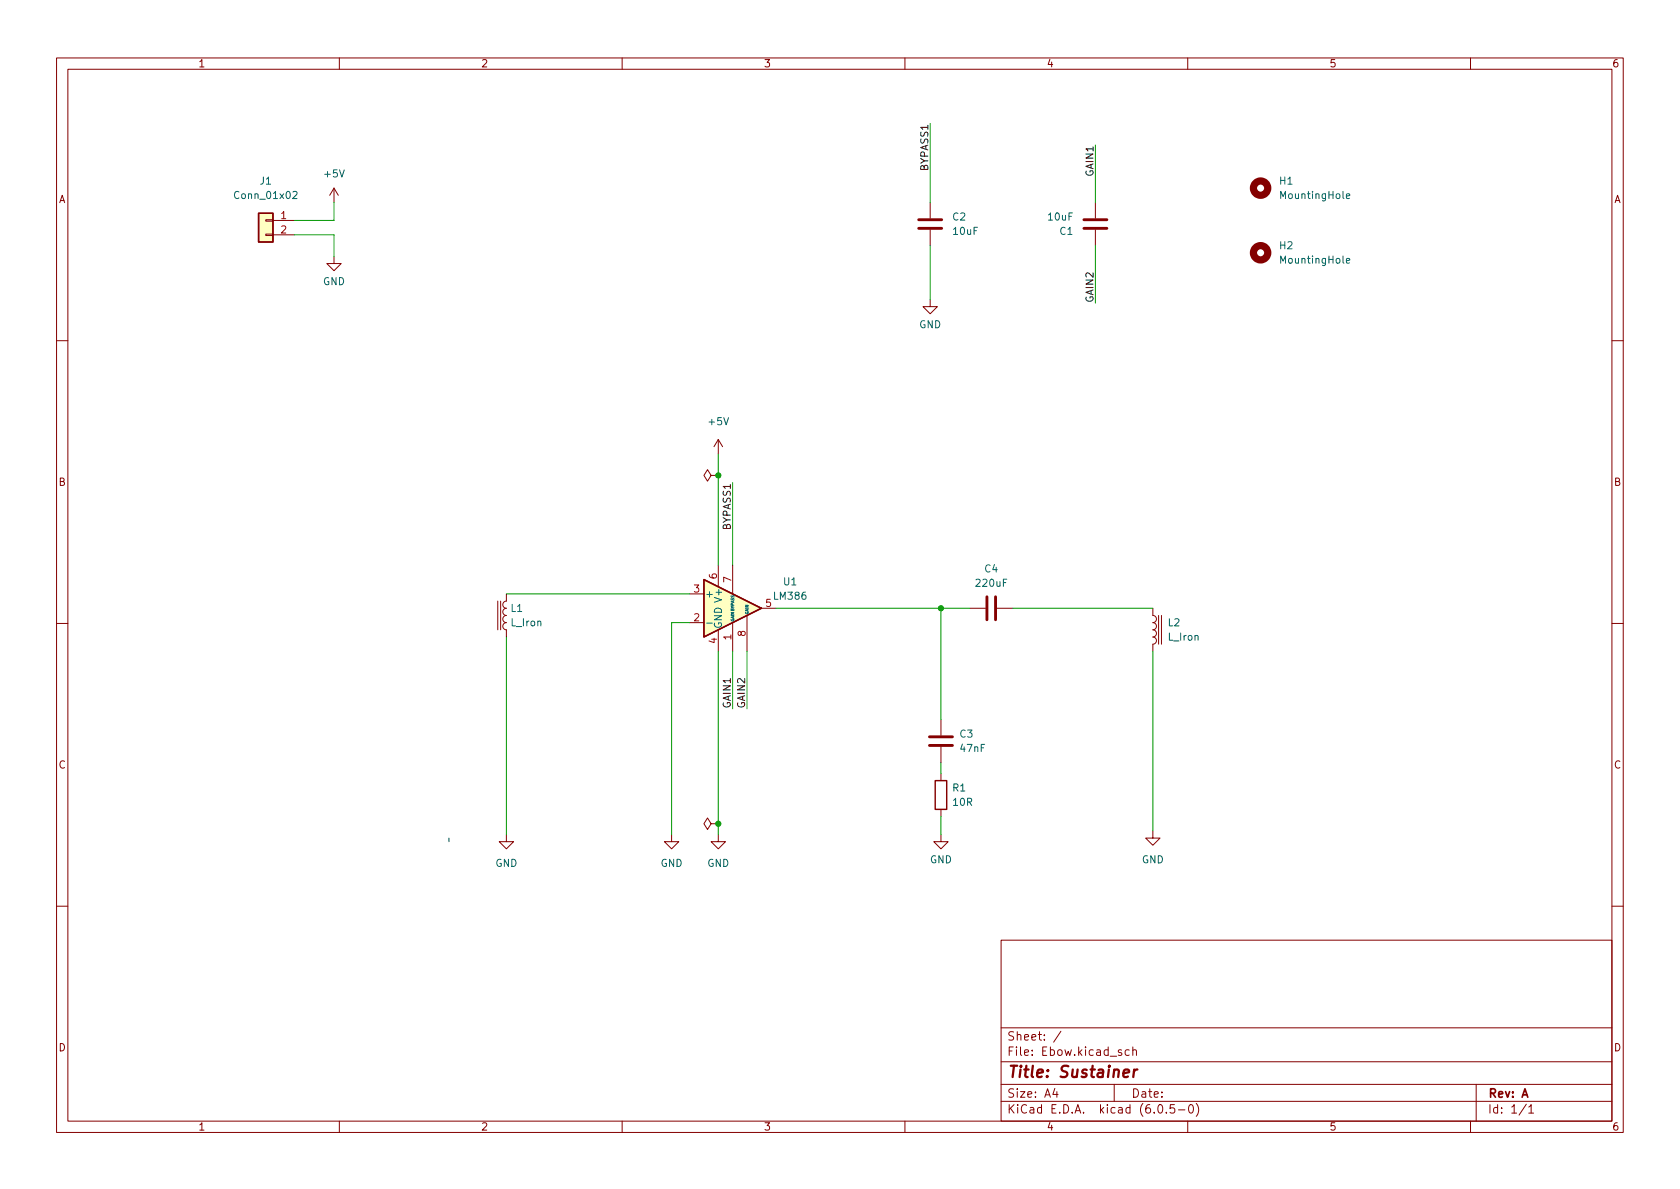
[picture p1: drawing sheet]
<svg xmlns="http://www.w3.org/2000/svg" width="297mm" height="210mm" viewBox="0 0 297 210" stroke-linecap="round" stroke-linejoin="round" font-family="sans-serif">
<g fill="none" stroke="#840000" stroke-width=".18">
<path d="M10 10.2h277v190.1h-277zM12 12.2h273v186.1h-273zM60 10.2v2M110 10.2v2M160 10.2v2M210 10.2v2M260 10.2v2M47 38.9h1.3v.2h-1.3zM48.3 39h3.8M59.1 33.3l-.8 1.2M59.1 33.3v2.5M59.1 33.3l.7 1.2"/>
<path d="M164.5 35.8v2.8M193.7 35.8v2.8M47 41.4h1.3v.3h-1.3zM48.3 41.5h3.8M59.1 45.3v1.3h1.2l-1.2 1.3-1.3-1.3h1.3M164.5 53v1.2h1.2l-1.2 1.3-1.3-1.3h1.3M164.5 40.6v2.8M193.7 40.6v2.8M10 60.2h2M127 77.7v2.6M127 77.7l-.8 1.3M127 77.7l.8 1.3"/>
<path d="M285 60.2h2M125.7 84.1l-.6-1-.6 1 .6 1 .6-1h1.3M127 84.1h.1M127 99.9v3.9M129.5 99.9v5.1M10 110.2h2M88 106.3v5.1M88.5 106.3v5.1M89.5 105v1.3a.64 .64 0 0 0-.6 .6 .64 .64 0 0 0 .6 .7 .64 .64 0 0 0-.6 .6 .64 .64 0 0 0 .6 .6 .64 .64 0 0 0-.6 .7 .64 .64 0 0 0 .6 .6 .64 .64 0 0 0-.6 .6 .64 .64 0 0 0 .6 .7v1.2M121.9 110.1h2.6M121.9 105h2.6M127 111.4v3.8"/>
<path d="M129.5 110.1v5.1M132.1 108.8v6.4M134.6 107.6h2.6M171.4 107.6h2.8M176.3 107.6h2.8M203.8 107.6v1.2a.64 .64 0 0 1 .7 .7 .64 .64 0 0 1-.7 .6 .64 .64 0 0 1 .7 .6 .64 .64 0 0 1-.7 .7 .64 .64 0 0 1 .7 .6 .64 .64 0 0 1-.7 .6 .64 .64 0 0 1 .7 .7 .64 .64 0 0 1-.7 .6v1.3M204.9 108.8v5.1M205.4 108.8v5.1M285 110.2h2M166.4 127.2v2.8M166.4 132.1v2.8M166.4 136.8v1.2"/>
<path d="M89.5 147.6v1.2h1.3l-1.3 1.3-1.2-1.3h1.2M118.7 147.6v1.2h1.3l-1.3 1.3-1.2-1.3h1.2M125.7 145.7l-.6-1.1-.6 1.1 .6 1 .6-1h1.3M127 147.6v1.2h1.3l-1.3 1.3-1.3-1.3h1.3M127 145.7h.1M166.4 147.6v1.2h1.2l-1.2 1.3-1.3-1.3h1.3M166.4 143.1v1.3M203.8 146.9v1.3h1.3l-1.3 1.3-1.2-1.3h1.2M10 160.2h2M177 166.3h108v32h-108zM285 160.2h2M60 198.3v2"/>
<path d="M110 198.3v2M160 198.3v2M177 194.8h108M177 191.8h108M177 187.8h108M177 181.8h108M186.5 192.5l-.4 1h1M186.9 193v1M187.6 182.4l-1.3 1.9M197 191.8v3M198.3 185.7l-.4-.1-.2 .2 .1 .3 .5 .1v.4h-.6M199.6 185.7l-.4-.1-.3 .3v.4l.2 .3h.5"/>
<path d="M200.3 185.8l.2-.2 .4 .1v.9M200.3 185.1v1.5M204.9 195.4l.2-.1a.81 .81 0 0 1 .6 .7 .81 .81 0 0 1-.3 .8h-.2a.81 .81 0 0 1-.6-.6 .81 .81 0 0 1 .3-.8zM206.2 196.7v.1M207.6 195.3h-.7v.7l.2-.1 .5 .1 .1 .2-.1 .5-.2 .1-.5-.1M208.4 196.3h1.1M210 198.3v2M210.4 195.4l.1-.1a.81 .81 0 0 1 .6 .7 .81 .81 0 0 1-.3 .8h-.2a.81 .81 0 0 1-.5-.6 .81 .81 0 0 1 .3-.8zM211.5 195.1a1.72 1.72 0 0 1 0 2.3M260 198.3v2M261 191.8v6.5M269.9 195.3l-1.3 1.9"/>
<path d="M270.3 195.8l.4-.5v1.5M270.3 196.8h.9"/>
</g>
<path d="M198.6 189.8l1-.2v-.4l-.2-.1-.6 .1-.2 1 .2 .3 .6-.1M200.5 189.1l-.1 1.4M201.1 189.1l-.4 .1-.2 .3" fill="none" stroke="#840000" stroke-width=".4"/>
<g fill="#ffffc2" stroke="#ffffc2" stroke-width=".18">
<path d="M45.7 37.7h2.6v5.1h-2.6z"/>
<path d="M124.5 102.5l10.1 5.1-10.1 5z"/>
</g>
<path d="M45.7 37.7h2.6v5.1h-2.6zM124.5 102.5l10.1 5.1-10.1 5zM165.4 138h2v5.1h-2z" fill="none" stroke="#840000" stroke-width=".25"/>
<path d="M51.8 34l.5-.2 .2 .4-.8 .9h.8M238.1 34.7l.6-.1-.1-.3h-.4l-.1 .1v.7h.5M238.1 46.1l.6-.1-.1-.2-.4-.1-.1 .2v.6h.5M125 110.2h.9" fill="none" stroke="#006464" stroke-width=".18"/>
<path d="M162.4 38.9h4.1M191.6 38.9h4.1M162.4 40.4h4.1M191.6 40.4h4.1M174.5 105.5v4.1M176 105.5v4.1M164.3 130.3h4.1M164.3 131.8h4.1" fill="none" stroke="#840000" stroke-width=".51"/>
<g fill="none" stroke="#840000" stroke-width="1.3">
<circle cx="222.9" cy="33.3" r="1.27"/>
<circle cx="222.9" cy="44.7" r="1.27"/>
</g>
<path d="M79.4 148.2v.6" fill="none" stroke="#0000c2" stroke-width=".18" stroke-dasharray=".8 .8"/>
<g fill="none" stroke="#009600" stroke-width=".18">
<path d="M59.1 35.8v3.2h-7M164.5 21.8v14M193.7 25.6v10.2M52.1 41.5h7v3.8M164.5 43.4v9.6M193.7 43.4v10.2M127 80.3v19.6M129.5 85.3v14.6M89.5 112.6v35M89.5 105h32.4M121.9 110.1h-3.2v37.5M127 115.2v32.4"/>
<path d="M129.5 115.2v10.1M132.1 115.2v10.1M137.2 107.6h34.2M166.4 107.6v19.6M179.1 107.6h24.7M203.8 115.2v31.7M166.4 134.9v1.9M166.4 144.4v3.2"/>
</g>
<g fill="#009600" stroke="#009600" stroke-width=".18">
<circle cx="127" cy="145.7" r=".46"/>
<circle cx="166.4" cy="107.6" r=".46"/>
<circle cx="127" cy="84.1" r=".46"/>
</g>
<text font-size="2.8" fill="#840000" x="178" y="190.6">Title: Sustainer</text>
<g font-size="2.1" fill="#840000">
<text x="178" y="184">Sheet: /</text>
<text x="178" y="186.7">File: Ebow.kicad_sch</text>
<text x="178" y="196.9">KiCad E.D.A. kicad (6.0.5-0)</text>
<text x="178" y="194.1">Size: A4</text>
<text x="200" y="194.1">Date:</text>
<text x="263" y="194.1">Rev: A</text>
<text x="263" y="196.9">Id: 1/1</text>
</g>
<g font-size="1.8" fill="#840000">
<text x="35" y="11.9">1</text>
<text x="85" y="11.9">2</text>
<text x="135" y="11.9">3</text>
<text x="185" y="11.9">4</text>
<text x="235" y="11.9">5</text>
<text x="285" y="11.9">6</text>
<text x="10.3" y="35.9">A</text>
<text x="285.3" y="35.9">A</text>
<text x="10.3" y="85.9">B</text>
<text x="285.3" y="85.9">B</text>
<text x="10.3" y="135.9">C</text>
<text x="285.3" y="135.9">C</text>
<text x="10.3" y="185.9">D</text>
<text x="285.3" y="185.9">D</text>
<text x="35" y="199.9">1</text>
<text x="85" y="199.9">2</text>
<text x="135" y="199.9">3</text>
<text x="185" y="199.9">4</text>
<text x="235" y="199.9">5</text>
<text x="285" y="199.9">6</text>
</g>
<g font-size="1.8" fill="#006464">
<text x="41.8" y="35.2">Conn_01x02</text>
<text x="46" y="32.6">J1</text>
<text x="57.5" y="31.4">+5V</text>
<text x="226.3" y="32.6">H1</text>
<text x="226.6" y="35.2">MountingHole</text>
<text x="168.5" y="39">C2</text>
<text x="168.6" y="41.5">10uF</text>
<text x="185.4" y="39">10uF</text>
<text x="187.4" y="41.5">C1</text>
<text x="226.3" y="44.1">H2</text>
<text x="226.6" y="46.6">MountingHole</text>
<text x="57.1" y="50.4">GND</text>
<text x="162.5" y="58">GND</text>
<text x="125.4" y="75.2">+5V</text>
<text x="174.1" y="101.2">C4</text>
<text x="124.6" y="105.7">+</text>
<text x="136.9" y="106">LM386</text>
<text x="138.6" y="103.5">U1</text>
<text x="172.7" y="103.8">220uF</text>
<text x="90.3" y="108.2">L1</text>
<text x="90.4" y="110.7">L_Iron</text>
<text x="127.6" y="111.2" transform="rotate(-90 127.6 111.2)">GND V+</text>
<text x="206.5" y="110.7">L2</text>
<text x="206.6" y="113.3">L_Iron</text>
<text x="169.7" y="130.4">C3</text>
<text x="169.9" y="133">47nF</text>
<text x="168.5" y="139.9">R1</text>
<text x="168.6" y="142.5">10R</text>
<text x="87.6" y="153.3">GND</text>
<text x="116.8" y="153.3">GND</text>
<text x="125" y="153.3">GND</text>
<text x="164.4" y="152.6">GND</text>
<text x="201.9" y="152.6">GND</text>
</g>
<g font-size="1.8" fill="#0f0f0f">
<text x="164.1" y="30.1" transform="rotate(-90 164.1 30.1)">BYPASS1</text>
<text x="193.3" y="31.1" transform="rotate(-90 193.3 31.1)">GAIN1</text>
<text x="193.3" y="53.6" transform="rotate(-90 193.3 53.6)">GAIN2</text>
<text x="129.2" y="93.6" transform="rotate(-90 129.2 93.6)">BYPASS1</text>
<text x="129.2" y="125.3" transform="rotate(-90 129.2 125.3)">GAIN1</text>
<text x="131.7" y="125.3" transform="rotate(-90 131.7 125.3)">GAIN2</text>
</g>
<g font-size="1.8" fill="#a90000">
<text x="49.7" y="38.7">1</text>
<text x="49.7" y="41.3">2</text>
<text x="122.7" y="104.8">3</text>
<text x="126.7" y="102.3" transform="rotate(-90 126.7 102.3)">6</text>
<text x="129.3" y="103" transform="rotate(-90 129.3 103)">7</text>
<text x="135.4" y="107.3">5</text>
<text x="122.7" y="109.8">2</text>
<text x="126.7" y="113.8" transform="rotate(-90 126.7 113.8)">4</text>
<text x="129.3" y="113.1" transform="rotate(-90 129.3 113.1)">1</text>
<text x="131.8" y="112.5" transform="rotate(-90 131.8 112.5)">8</text>
</g>
<g font-size=".7" fill="#006464">
<text x="129.8" y="110" transform="rotate(-90 129.8 110)">GAIN BYPASS</text>
<text x="132.3" y="108.7" transform="rotate(-90 132.3 108.7)">GAIN</text>
</g>
</svg>
